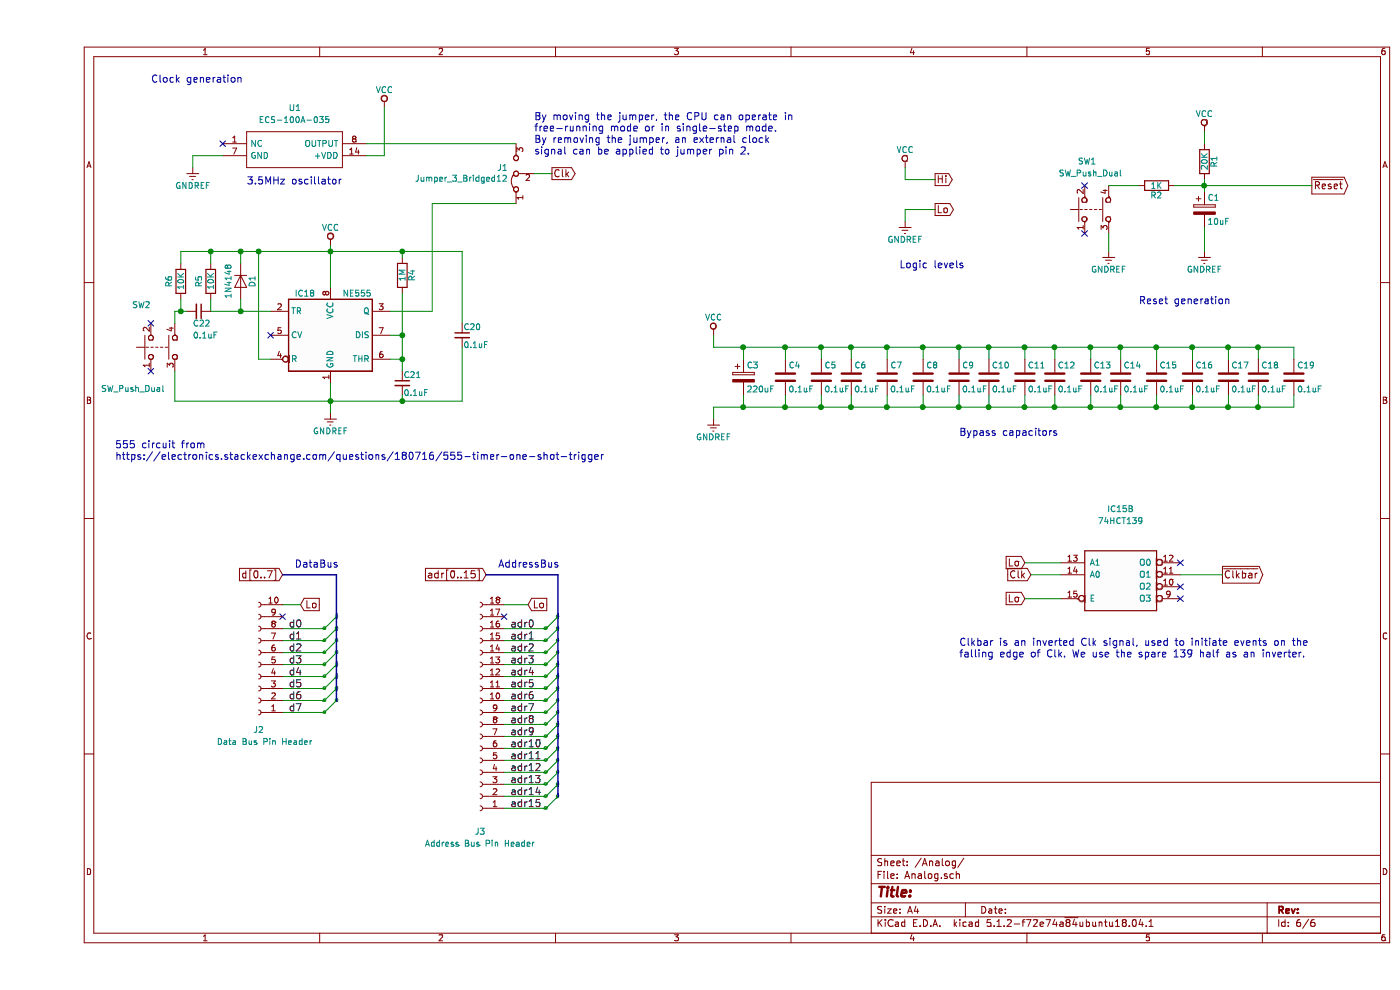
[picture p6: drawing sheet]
EESchema Schematic File Version 4
LIBS:Schematic-cache
EELAYER 29 0
EELAYER END
$Descr A4 11693 8268
encoding utf-8
Sheet 6 6
Title ""
Date ""
Rev ""
Comp ""
Comment1 ""
Comment2 ""
Comment3 ""
Comment4 ""
$EndDescr
$Comp
L QX14T50B1.843200B50TT:QX14T50B1.843200B50TT U1
U 1 1
P 1550 1200
F 0 "U1" H 2100 1500 50  0000 L CNN
F 1 "ECS-100A-035" H 1850 1400 50  0000 L CNN
F 2 "QX14T50B1.843200B50TT:QX14T50B1.843200B50TT" H 2600 1300 50  0001 L CNN
F 3 "http://docs-emea.rs-online.com/webdocs/127f/0900766b8127fc57.pdf" H 2600 1200 50  0001 L CNN
F 4 "QX14T50B1.843200B50TT, Crystal Oscillator, 1.8432 MHz, +/-50ppm HCMOS 50pF, 14-pin PDIP, 20.8 x 13.2 x 5.08mm" H 2600 1100 50  0001 L CNN "Description"
F 5 "Qantek" H 2600 900 50  0001 L CNN "Manufacturer_Name"
F 6 "QX14T50B1.843200B50TT" H 2600 800 50  0001 L CNN "Manufacturer_Part_Number"
F 7 "1735868" H 2600 500 50  0001 L CNN "RS Part Number"
F 8 "http://uk.rs-online.com/web/p/products/1735868" H 2600 400 50  0001 L CNN "RS Price/Stock"
F 9 "70418025" H 2600 300 50  0001 L CNN "Allied_Number"
F 10 "http://www.alliedelec.com/qantek-qx14t50b18-43200b50tt/70418025/" H 2600 200 50  0001 L CNN "Allied Price/Stock"
	1    1550 1200
	1    0    0    -1  
$EndComp
NoConn ~ 1550 1200
$Comp
L power:GNDREF #PWR034
U 1 1
P 1300 1400
F 0 "#PWR034" H 1300 1150 50  0001 C CNN
F 1 "GNDREF" H 1300 1250 50  0000 C CNN
F 2 "" H 1300 1400 50  0001 C CNN
F 3 "" H 1300 1400 50  0001 C CNN
	1    1300 1400
	1    0    0    -1  
$EndComp
$Comp
L power:VCC #PWR035
U 1 1
P 2900 900
F 0 "#PWR035" H 2900 750 50  0001 C CNN
F 1 "VCC" H 2900 1050 50  0000 C CNN
F 2 "" H 2900 900 50  0001 C CNN
F 3 "" H 2900 900 50  0001 C CNN
	1    2900 900 
	1    0    0    -1  
$EndComp
Text GLabel 10650 1550 2    60   Output ~ 0
~Reset
$Comp
L Device:R R1
U 1 1
P 9750 1350
F 0 "R1" V 9830 1350 50  0000 C CNN
F 1 "20K" V 9750 1350 50  0000 C CNN
F 2 "Resistors_THT:R_Axial_DIN0204_L3.6mm_D1.6mm_P1.90mm_Vertical" V 9680 1350 50  0001 C CNN
F 3 "" H 9750 1350 50  0001 C CNN
	1    9750 1350
	1    0    0    -1  
$EndComp
$Comp
L power:GNDREF #PWR036
U 1 1
P 9750 2100
F 0 "#PWR036" H 9750 1850 50  0001 C CNN
F 1 "GNDREF" H 9750 1950 50  0000 C CNN
F 2 "" H 9750 2100 50  0001 C CNN
F 3 "" H 9750 2100 50  0001 C CNN
	1    9750 2100
	1    0    0    -1  
$EndComp
$Comp
L power:VCC #PWR037
U 1 1
P 9750 1100
F 0 "#PWR037" H 9750 950 50  0001 C CNN
F 1 "VCC" H 9750 1250 50  0000 C CNN
F 2 "" H 9750 1100 50  0001 C CNN
F 3 "" H 9750 1100 50  0001 C CNN
	1    9750 1100
	1    0    0    -1  
$EndComp
$Comp
L Switch:SW_Push_Dual SW1
U 1 1
P 8750 1750
F 0 "SW1" V 9150 1650 50  0000 L CNN
F 1 "SW_Push_Dual" V 9050 1700 50  0000 C CNN
F 2 "Buttons_Switches_THT:Push_E-Switch_KS01Q01" H 8750 1950 50  0001 C CNN
F 3 "" H 8750 1950 50  0001 C CNN
	1    8750 1750
	0    -1   -1   0   
$EndComp
$Comp
L Switch:SW_Push_Dual SW2
U 1 1
P 950 2900
F 0 "SW2" V 1300 2900 50  0000 L CNN
F 1 "SW_Push_Dual" V 600 3050 50  0000 C CNN
F 2 "Buttons_Switches_THT:Push_E-Switch_KS01Q01" H 950 3100 50  0001 C CNN
F 3 "" H 950 3100 50  0001 C CNN
	1    950  2900
	0    -1   -1   0   
$EndComp
Text GLabel 4300 1450 2    60   Output ~ 0
Clk
$Comp
L Device:C C12
U 1 1
P 8500 3150
F 0 "C12" H 8525 3250 50  0000 L CNN
F 1 "0.1uF" H 8525 3050 50  0000 L CNN
F 2 "Capacitors_THT:C_Disc_D4.7mm_W2.5mm_P5.00mm" H 8538 3000 50  0001 C CNN
F 3 "" H 8500 3150 50  0001 C CNN
	1    8500 3150
	1    0    0    -1  
$EndComp
$Comp
L Device:CP C3
U 1 1
P 5900 3150
F 0 "C3" H 5925 3250 50  0000 L CNN
F 1 "220uF" H 5925 3050 50  0000 L CNN
F 2 "Capacitors_THT:CP_Radial_D8.0mm_P5.00mm" H 5938 3000 50  0001 C CNN
F 3 "" H 5900 3150 50  0001 C CNN
	1    5900 3150
	1    0    0    -1  
$EndComp
$Comp
L power:VCC #PWR038
U 1 1
P 5650 2800
F 0 "#PWR038" H 5650 2650 50  0001 C CNN
F 1 "VCC" H 5650 2950 50  0000 C CNN
F 2 "" H 5650 2800 50  0001 C CNN
F 3 "" H 5650 2800 50  0001 C CNN
	1    5650 2800
	1    0    0    -1  
$EndComp
$Comp
L power:GNDREF #PWR039
U 1 1
P 5650 3500
F 0 "#PWR039" H 5650 3250 50  0001 C CNN
F 1 "GNDREF" H 5650 3350 50  0000 C CNN
F 2 "" H 5650 3500 50  0001 C CNN
F 3 "" H 5650 3500 50  0001 C CNN
	1    5650 3500
	1    0    0    -1  
$EndComp
$Comp
L Device:C C13
U 1 1
P 8800 3150
F 0 "C13" H 8825 3250 50  0000 L CNN
F 1 "0.1uF" H 8825 3050 50  0000 L CNN
F 2 "Capacitors_THT:C_Disc_D4.7mm_W2.5mm_P5.00mm" H 8838 3000 50  0001 C CNN
F 3 "" H 8800 3150 50  0001 C CNN
	1    8800 3150
	1    0    0    -1  
$EndComp
$Comp
L Device:C C14
U 1 1
P 9050 3150
F 0 "C14" H 9075 3250 50  0000 L CNN
F 1 "0.1uF" H 9075 3050 50  0000 L CNN
F 2 "Capacitors_THT:C_Disc_D4.7mm_W2.5mm_P5.00mm" H 9088 3000 50  0001 C CNN
F 3 "" H 9050 3150 50  0001 C CNN
	1    9050 3150
	1    0    0    -1  
$EndComp
$Comp
L Device:C C15
U 1 1
P 9350 3150
F 0 "C15" H 9375 3250 50  0000 L CNN
F 1 "0.1uF" H 9375 3050 50  0000 L CNN
F 2 "Capacitors_THT:C_Disc_D4.7mm_W2.5mm_P5.00mm" H 9388 3000 50  0001 C CNN
F 3 "" H 9350 3150 50  0001 C CNN
	1    9350 3150
	1    0    0    -1  
$EndComp
$Comp
L Device:C C16
U 1 1
P 9650 3150
F 0 "C16" H 9675 3250 50  0000 L CNN
F 1 "0.1uF" H 9675 3050 50  0000 L CNN
F 2 "Capacitors_THT:C_Disc_D4.7mm_W2.5mm_P5.00mm" H 9688 3000 50  0001 C CNN
F 3 "" H 9650 3150 50  0001 C CNN
	1    9650 3150
	1    0    0    -1  
$EndComp
$Comp
L Device:C C17
U 1 1
P 9950 3150
F 0 "C17" H 9975 3250 50  0000 L CNN
F 1 "0.1uF" H 9975 3050 50  0000 L CNN
F 2 "Capacitors_THT:C_Disc_D4.7mm_W2.5mm_P5.00mm" H 9988 3000 50  0001 C CNN
F 3 "" H 9950 3150 50  0001 C CNN
	1    9950 3150
	1    0    0    -1  
$EndComp
$Comp
L Device:C C18
U 1 1
P 10200 3150
F 0 "C18" H 10225 3250 50  0000 L CNN
F 1 "0.1uF" H 10225 3050 50  0000 L CNN
F 2 "Capacitors_THT:C_Disc_D4.7mm_W2.5mm_P5.00mm" H 10238 3000 50  0001 C CNN
F 3 "" H 10200 3150 50  0001 C CNN
	1    10200 3150
	1    0    0    -1  
$EndComp
$Comp
L Device:C C19
U 1 1
P 10500 3150
F 0 "C19" H 10525 3250 50  0000 L CNN
F 1 "0.1uF" H 10525 3050 50  0000 L CNN
F 2 "Capacitors_THT:C_Disc_D4.7mm_W2.5mm_P5.00mm" H 10538 3000 50  0001 C CNN
F 3 "" H 10500 3150 50  0001 C CNN
	1    10500 3150
	1    0    0    -1  
$EndComp
$Comp
L Device:C C4
U 1 1
P 6250 3150
F 0 "C4" H 6275 3250 50  0000 L CNN
F 1 "0.1uF" H 6275 3050 50  0000 L CNN
F 2 "Capacitors_THT:C_Disc_D4.7mm_W2.5mm_P5.00mm" H 6288 3000 50  0001 C CNN
F 3 "" H 6250 3150 50  0001 C CNN
	1    6250 3150
	1    0    0    -1  
$EndComp
$Comp
L Device:C C5
U 1 1
P 6550 3150
F 0 "C5" H 6575 3250 50  0000 L CNN
F 1 "0.1uF" H 6575 3050 50  0000 L CNN
F 2 "Capacitors_THT:C_Disc_D4.7mm_W2.5mm_P5.00mm" H 6588 3000 50  0001 C CNN
F 3 "" H 6550 3150 50  0001 C CNN
	1    6550 3150
	1    0    0    -1  
$EndComp
$Comp
L Device:C C6
U 1 1
P 6800 3150
F 0 "C6" H 6825 3250 50  0000 L CNN
F 1 "0.1uF" H 6825 3050 50  0000 L CNN
F 2 "Capacitors_THT:C_Disc_D4.7mm_W2.5mm_P5.00mm" H 6838 3000 50  0001 C CNN
F 3 "" H 6800 3150 50  0001 C CNN
	1    6800 3150
	1    0    0    -1  
$EndComp
$Comp
L Device:C C7
U 1 1
P 7100 3150
F 0 "C7" H 7125 3250 50  0000 L CNN
F 1 "0.1uF" H 7125 3050 50  0000 L CNN
F 2 "Capacitors_THT:C_Disc_D4.7mm_W2.5mm_P5.00mm" H 7138 3000 50  0001 C CNN
F 3 "" H 7100 3150 50  0001 C CNN
	1    7100 3150
	1    0    0    -1  
$EndComp
$Comp
L Device:C C8
U 1 1
P 7400 3150
F 0 "C8" H 7425 3250 50  0000 L CNN
F 1 "0.1uF" H 7425 3050 50  0000 L CNN
F 2 "Capacitors_THT:C_Disc_D4.7mm_W2.5mm_P5.00mm" H 7438 3000 50  0001 C CNN
F 3 "" H 7400 3150 50  0001 C CNN
	1    7400 3150
	1    0    0    -1  
$EndComp
$Comp
L Device:C C9
U 1 1
P 7700 3150
F 0 "C9" H 7725 3250 50  0000 L CNN
F 1 "0.1uF" H 7725 3050 50  0000 L CNN
F 2 "Capacitors_THT:C_Disc_D4.7mm_W2.5mm_P5.00mm" H 7738 3000 50  0001 C CNN
F 3 "" H 7700 3150 50  0001 C CNN
	1    7700 3150
	1    0    0    -1  
$EndComp
$Comp
L Device:C C10
U 1 1
P 7950 3150
F 0 "C10" H 7975 3250 50  0000 L CNN
F 1 "0.1uF" H 7975 3050 50  0000 L CNN
F 2 "Capacitors_THT:C_Disc_D4.7mm_W2.5mm_P5.00mm" H 7988 3000 50  0001 C CNN
F 3 "" H 7950 3150 50  0001 C CNN
	1    7950 3150
	1    0    0    -1  
$EndComp
$Comp
L Device:C C11
U 1 1
P 8250 3150
F 0 "C11" H 8275 3250 50  0000 L CNN
F 1 "0.1uF" H 8275 3050 50  0000 L CNN
F 2 "Capacitors_THT:C_Disc_D4.7mm_W2.5mm_P5.00mm" H 8288 3000 50  0001 C CNN
F 3 "" H 8250 3150 50  0001 C CNN
	1    8250 3150
	1    0    0    -1  
$EndComp
Text Notes 4150 1300 0    60   ~ 0
By moving the jumper, the CPU can operate in\nfree-running mode or in single-step mode.\nBy removing the jumper, an external clock\nsignal can be applied to jumper pin 2.
Text Notes 1750 1550 0    60   ~ 0
3.5MHz oscillator
$Comp
L Device:CP C1
U 1 1
P 9750 1750
F 0 "C1" H 9775 1850 50  0000 L CNN
F 1 "10uF" H 9775 1650 50  0000 L CNN
F 2 "Capacitors_THT:CP_Radial_D5.0mm_P2.00mm" H 9788 1600 50  0001 C CNN
F 3 "" H 9750 1750 50  0001 C CNN
	1    9750 1750
	1    0    0    -1  
$EndComp
Text Notes 7700 3650 0    60   ~ 0
Bypass capacitors
Text Notes 9200 2550 0    60   ~ 0
Reset generation
Text Notes 950  700  0    60   ~ 0
Clock generation
Text GLabel 7500 1500 2    60   Output ~ 0
Hi
Text GLabel 7500 1750 2    60   Output ~ 0
Lo
$Comp
L power:GNDREF #PWR040
U 1 1
P 7250 1850
F 0 "#PWR040" H 7250 1600 50  0001 C CNN
F 1 "GNDREF" H 7250 1700 50  0000 C CNN
F 2 "" H 7250 1850 50  0001 C CNN
F 3 "" H 7250 1850 50  0001 C CNN
	1    7250 1850
	1    0    0    -1  
$EndComp
$Comp
L power:VCC #PWR041
U 1 1
P 7250 1400
F 0 "#PWR041" H 7250 1250 50  0001 C CNN
F 1 "VCC" H 7250 1550 50  0000 C CNN
F 2 "" H 7250 1400 50  0001 C CNN
F 3 "" H 7250 1400 50  0001 C CNN
	1    7250 1400
	1    0    0    -1  
$EndComp
Text Notes 7200 2250 0    60   ~ 0
Logic levels
Entry Wire Line
	2400 5250 2500 5150
Entry Wire Line
	2400 5350 2500 5250
Entry Wire Line
	2400 5450 2500 5350
Entry Wire Line
	2400 5550 2500 5450
Entry Wire Line
	2400 5650 2500 5550
Entry Wire Line
	2400 5750 2500 5650
Entry Wire Line
	2400 5850 2500 5750
Entry Wire Line
	2400 5950 2500 5850
Text GLabel 2050 4800 0    60   Input ~ 0
d[0..7]
Text Notes 2150 4750 0    60   ~ 0
DataBus
Text Label 2100 5250 0    60   ~ 0
d0
Text Label 2100 5350 0    60   ~ 0
d1
Text Label 2100 5450 0    60   ~ 0
d2
Text Label 2100 5550 0    60   ~ 0
d3
Text Label 2100 5650 0    60   ~ 0
d4
Text Label 2100 5750 0    60   ~ 0
d5
Text Label 2100 5850 0    60   ~ 0
d6
Text Label 2100 5950 0    60   ~ 0
d7
Entry Wire Line
	4250 5250 4350 5150
Entry Wire Line
	4250 5350 4350 5250
Entry Wire Line
	4250 5450 4350 5350
Entry Wire Line
	4250 5550 4350 5450
Entry Wire Line
	4250 5650 4350 5550
Entry Wire Line
	4250 5750 4350 5650
Entry Wire Line
	4250 5850 4350 5750
Entry Wire Line
	4250 5950 4350 5850
Entry Wire Line
	4250 6050 4350 5950
Entry Wire Line
	4250 6150 4350 6050
Entry Wire Line
	4250 6250 4350 6150
Entry Wire Line
	4250 6350 4350 6250
Entry Wire Line
	4250 6450 4350 6350
Entry Wire Line
	4250 6550 4350 6450
Entry Wire Line
	4250 6650 4350 6550
Entry Wire Line
	4250 6750 4350 6650
Text GLabel 3750 4800 0    60   Input ~ 0
adr[0..15]
Text Notes 3850 4750 0    60   ~ 0
AddressBus
Text Label 3950 5250 0    60   ~ 0
adr0
Text Label 3950 5350 0    60   ~ 0
adr1
Text Label 3950 5450 0    60   ~ 0
adr2
Text Label 3950 5550 0    60   ~ 0
adr3
Text Label 3950 5650 0    60   ~ 0
adr4
Text Label 3950 5750 0    60   ~ 0
adr5
Text Label 3950 5850 0    60   ~ 0
adr6
Text Label 3950 5950 0    60   ~ 0
adr7
Text Label 3950 6050 0    60   ~ 0
adr8
Text Label 3950 6150 0    60   ~ 0
adr9
Text Label 3950 6250 0    60   ~ 0
adr10
Text Label 3950 6350 0    60   ~ 0
adr11
Text Label 3950 6450 0    60   ~ 0
adr12
Text Label 3950 6550 0    60   ~ 0
adr13
Text Label 3950 6650 0    60   ~ 0
adr14
Text Label 3950 6750 0    60   ~ 0
adr15
NoConn ~ 2050 5150
Text GLabel 2200 5050 2    60   Input ~ 0
Lo
NoConn ~ 3900 5150
Text GLabel 4100 5050 2    60   Input ~ 0
Lo
$Comp
L Device:R R2
U 1 1
P 9350 1550
F 0 "R2" V 9430 1550 50  0000 C CNN
F 1 "1K" V 9350 1550 50  0000 C CNN
F 2 "Resistors_THT:R_Axial_DIN0204_L3.6mm_D1.6mm_P1.90mm_Vertical" V 9280 1550 50  0001 C CNN
F 3 "" H 9350 1550 50  0001 C CNN
	1    9350 1550
	0    1    1    0   
$EndComp
$Comp
L power:GNDREF #PWR042
U 1 1
P 8950 2100
F 0 "#PWR042" H 8950 1850 50  0001 C CNN
F 1 "GNDREF" H 8950 1950 50  0000 C CNN
F 2 "" H 8950 2100 50  0001 C CNN
F 3 "" H 8950 2100 50  0001 C CNN
	1    8950 2100
	1    0    0    -1  
$EndComp
NoConn ~ 8750 1550
NoConn ~ 8750 1950
$Comp
L Timer:NE555 IC18
U 1 1
P 2450 2800
F 0 "IC18" H 2150 3150 50  0000 L CNN
F 1 "NE555" H 2550 3150 50  0000 L CNN
F 2 "Housings_DIP:DIP-8_W7.62mm_Socket" H 2450 2800 50  0001 C CNN
F 3 "" H 2450 2800 50  0001 C CNN
	1    2450 2800
	1    0    0    -1  
$EndComp
$Comp
L power:GNDREF #PWR043
U 1 1
P 2450 3450
F 0 "#PWR043" H 2450 3200 50  0001 C CNN
F 1 "GNDREF" H 2450 3300 50  0000 C CNN
F 2 "" H 2450 3450 50  0001 C CNN
F 3 "" H 2450 3450 50  0001 C CNN
	1    2450 3450
	1    0    0    -1  
$EndComp
$Comp
L power:VCC #PWR044
U 1 1
P 2450 2050
F 0 "#PWR044" H 2450 1900 50  0001 C CNN
F 1 "VCC" H 2450 2200 50  0000 C CNN
F 2 "" H 2450 2050 50  0001 C CNN
F 3 "" H 2450 2050 50  0001 C CNN
	1    2450 2050
	1    0    0    -1  
$EndComp
Wire Wire Line
	1550 1300 1300 1300
Wire Wire Line
	1300 1300 1300 1400
Wire Wire Line
	2750 1300 2900 1300
Wire Wire Line
	2900 1300 2900 900 
Wire Wire Line
	9750 1100 9750 1200
Wire Wire Line
	9750 1500 9750 1550
Connection ~ 9750 1550
Wire Wire Line
	9500 1550 9750 1550
Wire Wire Line
	2750 1200 4000 1200
Wire Wire Line
	10500 2900 10500 3000
Wire Wire Line
	5650 2900 5900 2900
Wire Wire Line
	5650 2900 5650 2800
Wire Wire Line
	10500 3400 10500 3300
Wire Wire Line
	5650 3400 5900 3400
Wire Wire Line
	5650 3400 5650 3500
Wire Wire Line
	5900 2900 5900 3000
Connection ~ 5900 2900
Wire Wire Line
	5900 3300 5900 3400
Connection ~ 5900 3400
Wire Wire Line
	6250 2900 6250 3000
Connection ~ 6250 2900
Wire Wire Line
	6250 3300 6250 3400
Connection ~ 6250 3400
Wire Wire Line
	6550 3300 6550 3400
Connection ~ 6550 3400
Wire Wire Line
	6550 3000 6550 2900
Connection ~ 6550 2900
Wire Wire Line
	6800 2900 6800 3000
Connection ~ 6800 2900
Wire Wire Line
	6800 3300 6800 3400
Connection ~ 6800 3400
Wire Wire Line
	7100 2900 7100 3000
Connection ~ 7100 2900
Wire Wire Line
	7100 3300 7100 3400
Connection ~ 7100 3400
Wire Wire Line
	7400 2900 7400 3000
Connection ~ 7400 2900
Wire Wire Line
	7400 3300 7400 3400
Connection ~ 7400 3400
Wire Wire Line
	7700 2900 7700 3000
Connection ~ 7700 2900
Wire Wire Line
	7700 3300 7700 3400
Connection ~ 7700 3400
Wire Wire Line
	7950 2900 7950 3000
Connection ~ 7950 2900
Wire Wire Line
	7950 3300 7950 3400
Connection ~ 7950 3400
Wire Wire Line
	8250 2900 8250 3000
Connection ~ 8250 2900
Wire Wire Line
	8250 3300 8250 3400
Connection ~ 8250 3400
Wire Wire Line
	8500 2900 8500 3000
Connection ~ 8500 2900
Wire Wire Line
	8500 3300 8500 3400
Connection ~ 8500 3400
Wire Wire Line
	8800 2900 8800 3000
Connection ~ 8800 2900
Wire Wire Line
	8800 3300 8800 3400
Connection ~ 8800 3400
Wire Wire Line
	9050 2900 9050 3000
Connection ~ 9050 2900
Wire Wire Line
	9050 3300 9050 3400
Connection ~ 9050 3400
Wire Wire Line
	9350 2900 9350 3000
Connection ~ 9350 2900
Wire Wire Line
	9350 3300 9350 3400
Connection ~ 9350 3400
Wire Wire Line
	9650 2900 9650 3000
Connection ~ 9650 2900
Wire Wire Line
	9650 3300 9650 3400
Connection ~ 9650 3400
Wire Wire Line
	9950 2900 9950 3000
Connection ~ 9950 2900
Wire Wire Line
	9950 3300 9950 3400
Connection ~ 9950 3400
Wire Wire Line
	10200 2900 10200 3000
Connection ~ 10200 2900
Wire Wire Line
	10200 3300 10200 3400
Connection ~ 10200 3400
Wire Wire Line
	7250 1400 7250 1500
Wire Wire Line
	7250 1500 7500 1500
Wire Wire Line
	7500 1750 7250 1750
Wire Wire Line
	7250 1750 7250 1850
Wire Bus Line
	2500 4800 2050 4800
Wire Wire Line
	2050 5250 2400 5250
Wire Wire Line
	2050 5350 2400 5350
Wire Wire Line
	2050 5450 2400 5450
Wire Wire Line
	2050 5550 2400 5550
Wire Wire Line
	2050 5650 2400 5650
Wire Wire Line
	2050 5750 2400 5750
Wire Wire Line
	2050 5850 2400 5850
Wire Wire Line
	2050 5950 2400 5950
Wire Bus Line
	4350 4800 3750 4800
Wire Wire Line
	3900 5250 4250 5250
Wire Wire Line
	3900 5350 4250 5350
Wire Wire Line
	3900 5450 4250 5450
Wire Wire Line
	3900 5550 4250 5550
Wire Wire Line
	3900 5650 4250 5650
Wire Wire Line
	3900 5750 4250 5750
Wire Wire Line
	3900 5850 4250 5850
Wire Wire Line
	3900 5950 4250 5950
Wire Wire Line
	3900 6050 4250 6050
Wire Wire Line
	3900 6150 4250 6150
Wire Wire Line
	3900 6250 4250 6250
Wire Wire Line
	3900 6350 4250 6350
Wire Wire Line
	3900 6450 4250 6450
Wire Wire Line
	3900 6550 4250 6550
Wire Wire Line
	3900 6650 4250 6650
Wire Wire Line
	3900 6750 4250 6750
Wire Wire Line
	2050 5050 2200 5050
Wire Wire Line
	3900 5050 4100 5050
Wire Wire Line
	8950 1550 9200 1550
Wire Wire Line
	8950 1950 8950 2100
Wire Wire Line
	2450 2050 2450 2100
Wire Wire Line
	2450 3200 2450 3350
Wire Wire Line
	3300 1700 3300 2600
Wire Wire Line
	3300 2600 2950 2600
Wire Wire Line
	2950 2800 3050 2800
Wire Wire Line
	3050 3000 2950 3000
$Comp
L Device:C_Small C20
U 1 1
P 3550 2800
F 0 "C20" H 3560 2870 50  0000 L CNN
F 1 "0.1uF" H 3560 2720 50  0000 L CNN
F 2 "Capacitors_THT:C_Disc_D4.7mm_W2.5mm_P5.00mm" H 3550 2800 50  0001 C CNN
F 3 "" H 3550 2800 50  0001 C CNN
	1    3550 2800
	1    0    0    -1  
$EndComp
$Comp
L Device:R R4
U 1 1
P 3050 2300
F 0 "R4" V 3130 2300 50  0000 C CNN
F 1 "1M" V 3050 2300 50  0000 C CNN
F 2 "Resistors_THT:R_Axial_DIN0204_L3.6mm_D1.6mm_P1.90mm_Vertical" V 2980 2300 50  0001 C CNN
F 3 "" H 3050 2300 50  0001 C CNN
	1    3050 2300
	1    0    0    -1  
$EndComp
Wire Wire Line
	1200 2100 1450 2100
Wire Wire Line
	3550 2100 3550 2700
Connection ~ 2450 2100
Wire Wire Line
	1150 3350 2450 3350
Wire Wire Line
	3550 3350 3550 2900
Wire Wire Line
	1950 3000 1850 3000
Wire Wire Line
	1850 3000 1850 2100
Wire Wire Line
	3050 2450 3050 2800
Wire Wire Line
	3050 2100 3050 2150
Connection ~ 3050 2100
Connection ~ 3050 2800
$Comp
L Device:C_Small C21
U 1 1
P 3050 3200
F 0 "C21" H 3060 3270 50  0000 L CNN
F 1 "0.1uF" H 3060 3120 50  0000 L CNN
F 2 "Capacitors_THT:C_Disc_D4.7mm_W2.5mm_P5.00mm" H 3050 3200 50  0001 C CNN
F 3 "" H 3050 3200 50  0001 C CNN
	1    3050 3200
	1    0    0    -1  
$EndComp
Connection ~ 3050 3000
Wire Wire Line
	3050 3300 3050 3350
Connection ~ 3050 3350
NoConn ~ 1950 2800
$Comp
L Device:D D1
U 1 1
P 1700 2350
F 0 "D1" H 1700 2450 50  0000 C CNN
F 1 "1N4148" H 1700 2250 50  0000 C CNN
F 2 "Diodes_THT:D_DO-35_SOD27_P2.54mm_Vertical_AnodeUp" H 1700 2350 50  0001 C CNN
F 3 "" H 1700 2350 50  0001 C CNN
	1    1700 2350
	0    1    1    0   
$EndComp
Wire Wire Line
	1450 2600 1700 2600
Wire Wire Line
	1700 2100 1700 2200
Connection ~ 1850 2100
$Comp
L Device:R R5
U 1 1
P 1450 2350
F 0 "R5" V 1350 2350 50  0000 C CNN
F 1 "10K" V 1450 2350 50  0000 C CNN
F 2 "Resistors_THT:R_Axial_DIN0204_L3.6mm_D1.6mm_P1.90mm_Vertical" V 1380 2350 50  0001 C CNN
F 3 "" H 1450 2350 50  0001 C CNN
	1    1450 2350
	1    0    0    -1  
$EndComp
Wire Wire Line
	1700 2500 1700 2600
Wire Wire Line
	1450 2100 1450 2200
Connection ~ 1700 2100
Wire Wire Line
	1450 2600 1450 2500
Connection ~ 1700 2600
$Comp
L Device:C_Small C22
U 1 1
P 1350 2600
F 0 "C22" V 1450 2550 50  0000 L CNN
F 1 "0.1uF" V 1550 2550 50  0000 L CNN
F 2 "Capacitors_THT:C_Disc_D4.7mm_W2.5mm_P5.00mm" H 1350 2600 50  0001 C CNN
F 3 "" H 1350 2600 50  0001 C CNN
	1    1350 2600
	0    1    1    0   
$EndComp
$Comp
L Device:R R6
U 1 1
P 1200 2350
F 0 "R6" V 1100 2350 50  0000 C CNN
F 1 "10K" V 1200 2350 50  0000 C CNN
F 2 "Resistors_THT:R_Axial_DIN0204_L3.6mm_D1.6mm_P1.90mm_Vertical" V 1130 2350 50  0001 C CNN
F 3 "" H 1200 2350 50  0001 C CNN
	1    1200 2350
	1    0    0    -1  
$EndComp
Wire Wire Line
	1200 2100 1200 2200
Connection ~ 1450 2100
Wire Wire Line
	1150 2600 1200 2600
Wire Wire Line
	1200 2600 1200 2500
Wire Wire Line
	1150 2700 1150 2600
Connection ~ 1200 2600
Wire Wire Line
	1150 3100 1150 3350
Connection ~ 2450 3350
NoConn ~ 950  2700
NoConn ~ 950  3100
Text Notes 650  3850 0    60   ~ 0
555 circuit from\nhttps://electronics.stackexchange.com/questions/180716/555-timer-one-shot-trigger
$Comp
L 74xx:74LS139 IC15
U 2 1
P 9050 4800
F 0 "IC15" H 9050 5350 50  0000 C CNN
F 1 "74HCT139" H 9050 5250 50  0000 C CNN
F 2 "Package_DIP:DIP-16_W7.62mm_Socket" H 9050 4800 50  0001 C CNN
F 3 "" H 9050 4800 50  0001 C CNN
	2    9050 4800
	1    0    0    -1  
$EndComp
Text GLabel 8300 4800 0    60   Input ~ 0
Clk
Text GLabel 8250 4700 0    60   Input ~ 0
Lo
Text GLabel 8250 5000 0    60   Input ~ 0
Lo
Wire Wire Line
	8250 4700 8550 4700
Wire Wire Line
	8250 5000 8550 5000
Text GLabel 9900 4800 2    60   Output ~ 0
~Clkbar
NoConn ~ 9550 4700
NoConn ~ 9550 4900
NoConn ~ 9550 5000
Text Notes 7700 5500 0    60   ~ 0
Clkbar is an inverted Clk signal, used to initiate events on the\nfalling edge of Clk. We use the spare 139 half as an inverter.
Wire Wire Line
	9750 1550 9750 1600
Wire Wire Line
	9750 1550 10650 1550
Wire Wire Line
	5900 2900 6250 2900
Wire Wire Line
	5900 3400 6250 3400
Wire Wire Line
	6250 2900 6550 2900
Wire Wire Line
	6250 3400 6550 3400
Wire Wire Line
	6550 3400 6800 3400
Wire Wire Line
	6550 2900 6800 2900
Wire Wire Line
	6800 2900 7100 2900
Wire Wire Line
	6800 3400 7100 3400
Wire Wire Line
	7100 2900 7400 2900
Wire Wire Line
	7100 3400 7400 3400
Wire Wire Line
	7400 2900 7700 2900
Wire Wire Line
	7400 3400 7700 3400
Wire Wire Line
	7700 2900 7950 2900
Wire Wire Line
	7700 3400 7950 3400
Wire Wire Line
	7950 2900 8250 2900
Wire Wire Line
	7950 3400 8250 3400
Wire Wire Line
	8250 2900 8500 2900
Wire Wire Line
	8250 3400 8500 3400
Wire Wire Line
	8500 2900 8800 2900
Wire Wire Line
	8500 3400 8800 3400
Wire Wire Line
	8800 2900 9050 2900
Wire Wire Line
	8800 3400 9050 3400
Wire Wire Line
	9050 2900 9350 2900
Wire Wire Line
	9050 3400 9350 3400
Wire Wire Line
	9350 2900 9650 2900
Wire Wire Line
	9350 3400 9650 3400
Wire Wire Line
	9650 2900 9950 2900
Wire Wire Line
	9650 3400 9950 3400
Wire Wire Line
	9950 2900 10200 2900
Wire Wire Line
	9950 3400 10200 3400
Wire Wire Line
	10200 2900 10500 2900
Wire Wire Line
	10200 3400 10500 3400
Wire Wire Line
	2450 2100 2450 2400
Wire Wire Line
	2450 2100 3050 2100
Wire Wire Line
	3050 2100 3550 2100
Wire Wire Line
	3050 2800 3050 3000
Wire Wire Line
	3050 3000 3050 3100
Wire Wire Line
	3050 3350 3550 3350
Wire Wire Line
	1850 2100 2450 2100
Wire Wire Line
	1700 2100 1850 2100
Wire Wire Line
	1700 2600 1950 2600
Wire Wire Line
	1450 2100 1700 2100
Wire Wire Line
	1200 2600 1250 2600
Wire Wire Line
	2450 3350 2450 3450
Wire Wire Line
	2450 3350 3050 3350
Wire Wire Line
	9750 1900 9750 2100
$Comp
L Jumper:Jumper_3_Bridged12 J1
U 1 1
P 4000 1450
F 0 "J1" V 4046 1517 50  0000 L CNN
F 1 "Jumper_3_Bridged12" V 3955 1517 50  0000 L CNN
F 2 "Connector_PinSocket_2.54mm:PinSocket_1x03_P2.54mm_Vertical" H 4000 1450 50  0001 C CNN
F 3 "~" H 4000 1450 50  0001 C CNN
	1    4000 1450
	0    -1   -1   0   
$EndComp
Wire Wire Line
	3300 1700 4000 1700
Wire Wire Line
	4150 1450 4300 1450
$Comp
L Connector:Conn_01x10_Female J2
U 1 1
P 1850 5550
F 0 "J2" H 1850 6100 50  0000 C CNN
F 1 "Data Bus Pin Header" H 1800 6200 50  0000 C CNN
F 2 "Connector_PinSocket_2.54mm:PinSocket_1x10_P2.54mm_Vertical" H 1850 5550 50  0001 C CNN
F 3 "~" H 1850 5550 50  0001 C CNN
	1    1850 5550
	-1   0    0    1   
$EndComp
$Comp
L Connector:Conn_01x18_Female J3
U 1 1
P 3700 5950
F 0 "J3" H 3700 6950 50  0000 C CNN
F 1 "Address Bus Pin Header" H 3700 7050 50  0000 C CNN
F 2 "Connector_PinSocket_2.54mm:PinSocket_1x18_P2.54mm_Vertical" H 3700 5950 50  0001 C CNN
F 3 "~" H 3700 5950 50  0001 C CNN
	1    3700 5950
	-1   0    0    1   
$EndComp
Wire Wire Line
	9550 4800 9900 4800
Wire Wire Line
	8300 4800 8550 4800
Wire Bus Line
	2500 4800 2500 5850
Wire Bus Line
	4350 4800 4350 6650
$EndSCHEMATC
